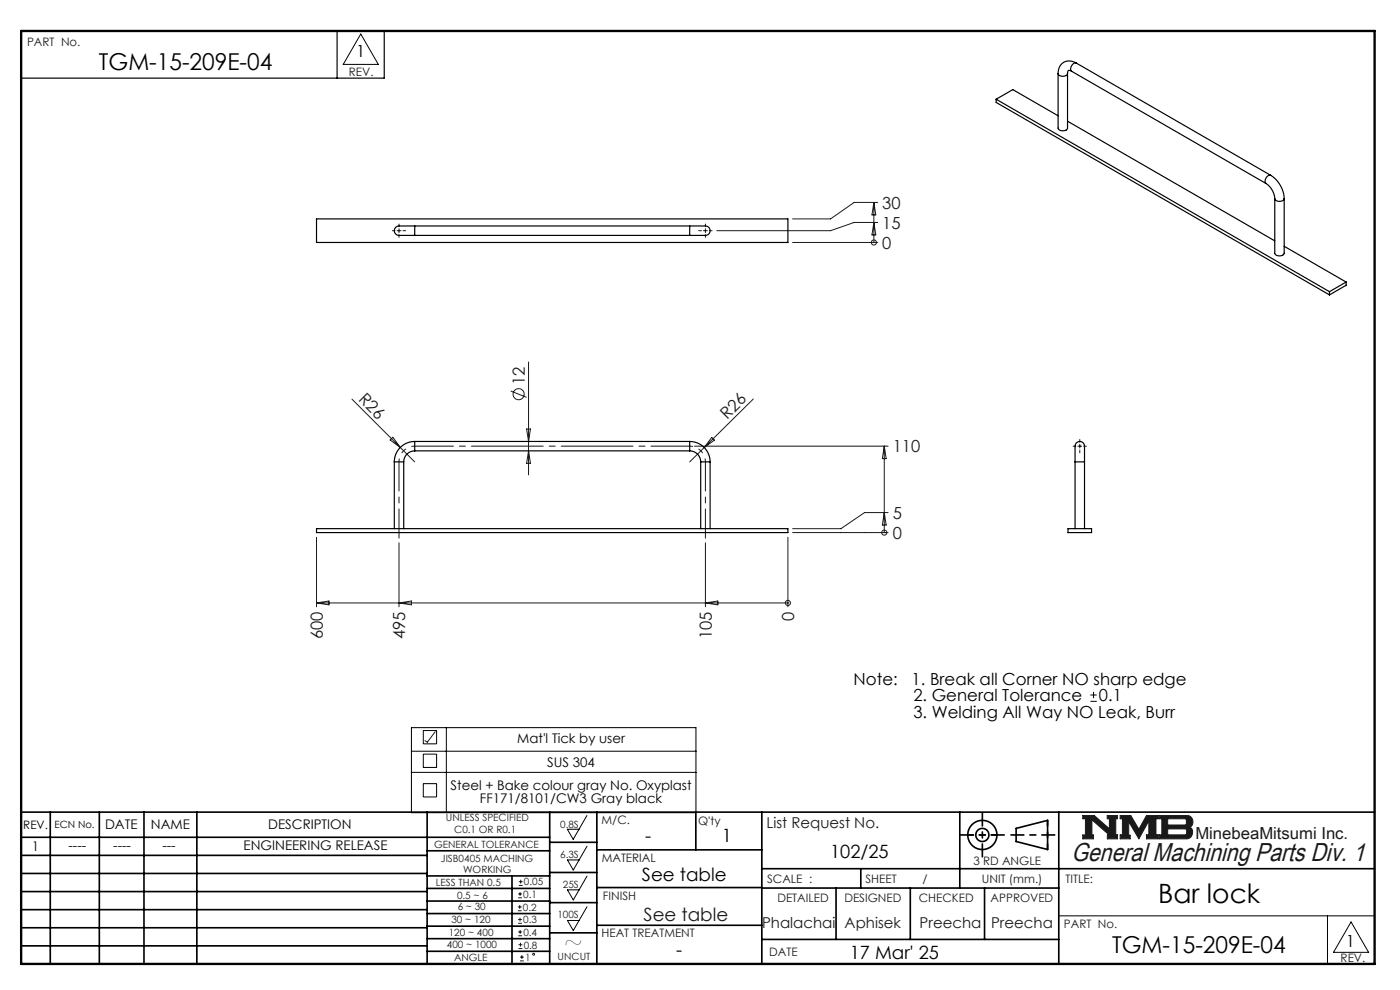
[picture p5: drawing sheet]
<svg xmlns="http://www.w3.org/2000/svg" width="297mm" height="210mm" viewBox="0 0 297 210" stroke-linecap="round" stroke-linejoin="round" font-family="sans-serif">
<g fill="none" stroke="#000" stroke-width=".35">
<path d="M4.5 172.3h287.1M4.5 177.6h112.1M10.7 172.3v32.2M21.1 172.3v32.2M30.5 172.3v32.2M41.8 172.3v32.2M90.6 172.3v32.2M116.6 172.3v32.2M116.6 178.7h10M126.6 172.3v32.2M147.6 172.3v8M161.6 172.3v32.2"/>
<path d="M203.6 172.3v16.1M215.6 175.7l6.6-1.7v6.2l-6.6-1.7zM224.6 172.3v32.2M4.5 185.3h86.1M4.5 181.4h86.1M4.5 189.1h86.1M4.5 193h86.1M4.5 196.8h86.1M90.6 199.1h26M90.6 193.8h26M90.6 188.5h26M90.6 191.1h26"/>
<path d="M90.6 180.5h26M90.6 185.8h26M90.6 196.5h26M108.6 185.8v18.5M116.6 185.1h10M116.6 191.5h10M116.6 197.9h10M126.6 196.3h35M126.6 188.3h35M126.6 180.3h35M161.6 184.3h130M161.6 199.3h63"/>
<path d="M161.6 188.4h63M177.4 188.4v10.9M182.6 184.3v4.1M193.1 188.4v10.9M208.9 188.4v10.9M4.5 200.6h86.1M90.6 201.8h26"/>
<circle cx="208.4" cy="177.1" r="3.1"/>
<circle cx="208.4" cy="177.1" r="1.39"/>
</g>
<path d="M92.3 155.2l-1.6 2.2-.6-.3M229.7 173h2.4l3.3 2.8v-2.1h-.5v-.7h2.2v.7h-.4v3.4h.4v.8h-2.2v-.8h.4l-3.7-3.2v3.2h.4v.8h-2.3v-.8h.6v-3.4h-.6zM237.6 173h2.3l1.7 2.9 1.6-2.9h2.5v.7h-.5v3.4h.5v.8h-2.5v-.8h.5v-3l-2.1 3.8-2.1-3.6v2.9h.3v.7h-2.2v-.8h.5v-3.4h-.5zM245.9 173h6a1.34 1.34 0 0 1 1.1 1 1.34 1.34 0 0 1-.6 1.5 1.33 1.33 0 0 1 .5 1.4 1.33 1.33 0 0 1-1.2 1h-5.8v-.8h.6v-3.4h-.6zM247.7 173.7h3.8l.2 .2v.8l-.3 .3h-3.7zM247.7 175.8h3.8l.2 .3v.7l-.3 .3h-3.7z" fill="none" stroke="#191924" stroke-width=".21"/>
<path d="M76.5 7.2l3.8 6.5h-7.5zM124.5 173l-2.9 5-1.2-2.1h2.4M124.5 179.5l-2.9 5.1-1.2-2.2h2.4M124.5 185.8l-2.9 5.1-1.2-2.1h2.4M124.5 192.3l-2.9 5.1-1.2-2.1h2.4M224.6 194.3h67M281.6 194.3v10.2M286.6 195.6l3.7 6.4h-7.4z" fill="none" stroke="#000" stroke-width=".21"/>
<path d="M4.5 6.6h287.1" fill="none" stroke="#000" stroke-width=".21" stroke-dasharray="6.3 1.3 1.3 1.3" stroke-dashoffset="1.9"/>
<path d="M71.5 6.6v10M81.5 6.6v10h-77" fill="none" stroke="#000" stroke-width=".25"/>
<path d="M205.3 177.1h6.2M222.2 174v6.2" fill="none" stroke="#000" stroke-width=".35" stroke-dasharray="15.2 1.3 1.3 1.3" stroke-dashoffset="14.1"/>
<path d="M203.8 177.1h9.2M208.4 172.5v9.2M214.5 177.1h9.3" fill="none" stroke="#000" stroke-width=".35" stroke-dasharray="15.2 1.3 1.3 1.3" stroke-dashoffset="12.5"/>
<path d="M4.5 6.6h287.1v197.9h-287.1z" fill="none" stroke="#000" stroke-width=".5"/>
<path d="M229.7 173v.7h.6v3.4h-.6v.8h2.3v-.8h-.4v-3.2l3.7 3.2h-.4v.8h2.2v-.8h-.4v-3.4h.4v-.7h-2.2v.7h.5v2.1l-3.3-2.8zM237.6 173v.7h.5v3.4h-.5v.8h2.2v-.7h-.3v-2.9l2.1 3.6 2.1-3.8v3h-.5v.8h2.5v-.8h-.5v-3.4h.5v-.7h-2.5l-1.6 2.9-1.7-2.9zM247.7 175.8h3.8l.2 .3v.7l-.3 .3h-3.7zM245.9 173v.7h.6v3.4h-.6v.8h6.3l.5-.5 .3-.8-.1-.7-.5-.4a1.34 1.34 0 0 0 .6-1.5 1.34 1.34 0 0 0-1.1-1zM247.7 173.7h3.7l.3 .2v.9l-.3 .2h-3.7z" fill-rule="evenodd" fill="#191924"/>
<g fill="none" stroke="#191924" stroke-width=".21">
<path d="M84.2 48.9h.9M84.6 48.5v.9M149.2 48.9h.9M149.6 48.5v.9M168.1 51.4h18.1M185.4 51.4h.1M185.4 42.9v8.5M185.4 47.2l.4 2.6h-.8zM185.4 42.9l.4 2.7h-.8zM186.2 47.2h-5l-5 1.7h-24.1M186.2 42.9h-5l-5 3.5h-8.1M112.1 76.8v23.9"/>
<path d="M74.7 84.7l10.2 10.2M82.8 93.3l.5-.5 1.6 2.1zM84.9 94.9l3.1 3.1M108.3 82.9l3.4 1.4M111.7 91h.8l-.4 2.6zM112.1 95.6l.4 2.7h-.8zM147.3 94.6h41.1M149.4 94.9l-3.1 3.1M151 92.8l.6 .6-2.2 1.5zM159.8 84.6l-10.4 10.3M187.6 94.6v18.4M187.6 94.6l.4 2.7h-.8z"/>
<path d="M228.7 94.6h.8M229.1 94.2v.9M67.1 114v14.7M84.6 115.1v13.6M149.6 115.1v13.6M167.1 114v14.7M168.1 113h20.3M187.6 113h.1M187.6 108.7l.4 2.7h-.8zM188.4 108.7h-5l-5 3.4h-10.3M67.1 127.9h100M67.1 127.9l2.7-.4v.8z"/>
<path d="M84.6 127.9l2.7-.4v.8zM149.6 127.9l2.7-.4v.8zM167.1 127.9h.1M109.9 193.2h.8M109.9 192.4h.8M109.9 195.9h.8M109.9 195h.8M109.9 190.4h.8M109.9 189.6h.8M109.9 198.5h.8M109.9 197.7h.8M110.1 187.8h.8"/>
<path d="M110.1 187h.8M110.3 192v.8M110.3 194.6v.9M110.3 189.2v.8M110.3 197.3v.8M110.4 200v.8M110.5 186.6v.8M110 201.2h.8M110 200.4h.8M110.3 203.8h.8M110.3 203h.8M110.7 202.6v.8"/>
<circle cx="185.4" cy="51.4" r=".54"/>
<circle cx="110" cy="83.6" r="1.18"/>
<circle cx="187.6" cy="113" r=".54"/>
<circle cx="167.1" cy="127.9" r=".54"/>
<circle cx="113.2" cy="202.4" r=".2"/>
</g>
<path d="M87.3 154.3h60.3v18.1h-60.3zM87.3 159.3h60.3M89.8 155h2.8v2.8h-2.8zM89.8 160h2.8v2.8h-2.8zM94.7 154.3v18.1M231.3 148.8h1.4M231.3 147.4h1.4M232 146.8v1.3M87.3 163.8h60.3M89.8 166.2h2.8v2.9h-2.8z" fill="none" stroke="#000" stroke-width=".21"/>
<path d="M88 94.6a3.3 3.3 0 0 0-3.4 3.4M149.6 98a3.3 3.3 0 0 0-3.3-3.4" fill="none" stroke="#191924" stroke-width=".21" stroke-dasharray="15.2 1.3 1.3 1.3" stroke-dashoffset="14.5" stroke-linecap="butt"/>
<path d="M83.8 48.9h-.6M84.6 48.1v-.6M84.6 49.8v.6M85.5 48.9h.6M148.8 48.9h-.6M149.6 48.1v-.6M149.6 49.8v.6M150.5 48.9h.6M228.2 94.6h-.5M229.1 93.8v-.6M229.1 95.5v.6M229.9 94.6h.6" fill="none" stroke="#191924" stroke-width=".21" stroke-dasharray="15.2 1.3 1.3 1.3"/>
<path d="M149.6 98v16.1M84.6 114.1v-16.1" fill="none" stroke="#191924" stroke-width=".21" stroke-dasharray="15.2 1.3 1.3 1.3" stroke-dashoffset="9.1"/>
<path d="M88 94.6h58.3" fill="none" stroke="#191924" stroke-width=".21" stroke-dasharray="15.2 1.3 1.3 1.3" stroke-dashoffset="7"/>
<g fill="none" stroke="#000" stroke-width=".25">
<path d="M224.5 15.6v11.6a1.15 1.15 0 0 0 2 0v-11.6M224.5 15.6a1.15 1.15 0 0 0 2 0M227.3 15.1a.48 .48 0 0 0-.7-.1 .48 .48 0 0 0-.1 .6M227.3 15.1l41.3 23.8M228.3 13.4a2.42 2.42 0 0 0-2.6-.2 2.42 2.42 0 0 0-1.2 2.4M228.3 13.4a1.15 1.15 0 0 0-1 1.7M228.3 13.4l41.3 23.8M211.3 21.1l3.6-2.1 9.6 5.6M211.3 21.1l70.7 40.8M211.3 21.1v.6l70.7 40.9M226.5 25.7l43.9 25.4M268.6 38.9a4.2 4.2 0 0 1 1.8 3.2"/>
<path d="M269.6 37.2a6.2 6.2 0 0 1 2.8 4.9M269.6 37.2a1.15 1.15 0 0 0-1 1.7M67.1 46.4h100v5h-100zM88 47.9h-2.8a1.09 1.09 0 0 0-1.6 1 1.09 1.09 0 0 0 1.6 1h2.8M88 47.9v2M88 47.9h58.3M88 49.9h58.3M146.3 47.9h2.8a1.09 1.09 0 0 1 1.5 1 1.09 1.09 0 0 1-1.5 1h-2.8M146.3 47.9v2M270.4 42.1v11.6a1.15 1.15 0 0 0 2 0v-11.6M272.4 42.1a1.15 1.15 0 0 1-2 0M272.4 52.2l13.2 7.6"/>
<path d="M285.6 59.8l-3.6 2.1M285.6 59.8v.7l-3.6 2.1M282 61.9v.7M83.6 98h2M83.6 98v14.1M85.6 98v14.1M88 95.6a2.33 2.33 0 0 0-2.4 2.4M88 93.6a4.3 4.3 0 0 0-4.4 4.4M88 93.6v2M88 93.6h58.3M88 95.6h58.3M146.3 95.6a2.33 2.33 0 0 1 2.3 2.4"/>
<path d="M146.3 93.6a4.3 4.3 0 0 1 4.3 4.4M146.3 93.6v2M148.6 98h2M148.6 98v14.1M150.6 98v14.1M228.1 98v-2.8a1.09 1.09 0 0 1 1-1.6 1.09 1.09 0 0 1 1 1.6v2.8M228.1 98h2M228.1 98v14.1M230.1 98v14.1M67.1 112.1h100v.9h-100zM226.6 112.1h5v.9h-5z"/>
</g>
<text font-size="5.6" x="245.7" y="191.5">Bar lock</text>
<text font-size="5.5" fill="#191924" x="227.3" y="182.7">General Machining Parts Div. 1</text>
<g font-size="4.9">
<text x="21" y="14.8">TGM-15-209E-04</text>
<text x="119.6" y="201.6">~</text>
<text x="235.9" y="202.1">TGM-15-209E-04</text>
</g>
<g font-size="3.9">
<text x="136.9" y="178.6">-</text>
<text x="153.1" y="178.6">1</text>
<text x="176.1" y="181.9">102/25</text>
<text x="136.2" y="186.8">See table</text>
<text x="143.5" y="202.9">-</text>
<text x="180.3" y="203.4">17 Mar' 25</text>
</g>
<text font-size="3.9" fill="#191924" x="136.5" y="195.3">See table</text>
<g font-size="3.5">
<text x="75.6" y="12.1">1</text>
<text x="181.1" y="145.2">Note:</text>
<text x="193.4" y="145.2">1. Break all Corner NO sharp edge</text>
<text x="193.8" y="148.8">2. General Tolerance</text>
<text x="233.1" y="148.8">0.1</text>
<text x="193.8" y="152.3">3. Welding All Way NO Leak, Burr</text>
<text x="285.5" y="200.9">1</text>
</g>
<g font-size="3.5" fill="#191924">
<text x="187.2" y="44.3">30</text>
<text x="187.2" y="52.8">0</text>
<text x="187.2" y="48.5">15</text>
<text x="111.4" y="81.7" transform="rotate(-90 111.4 81.7)">12</text>
<text x="75.9" y="84.8" transform="rotate(45 75.9 84.8)">R26</text>
<text x="154.3" y="89" transform="rotate(-45 154.3 89)">R26</text>
<text x="189.4" y="96">110</text>
<text x="189.4" y="110.1">5</text>
<text x="189.4" y="114.3">0</text>
<text x="168.5" y="131.6" transform="rotate(-90 168.5 131.6)">0</text>
<text x="68.5" y="135.5" transform="rotate(-90 68.5 135.5)">600</text>
<text x="86" y="135.5" transform="rotate(-90 86 135.5)">495</text>
<text x="151" y="135.5" transform="rotate(-90 151 135.5)">105</text>
<text x="253.6" y="178.1">MinebeaMitsumi Inc.</text>
</g>
<g font-size="3.2" fill="#191924">
<text x="162.6" y="175.5">List Request No.</text>
<text x="161.7" y="196.8">Phalachai</text>
<text x="179.2" y="196.8">Aphisek</text>
<text x="195.1" y="196.8">Preecha</text>
<text x="210.2" y="196.8">Preecha</text>
</g>
<g font-size="2.8">
<text x="109.7" y="157.6">Mat'l Tick by user</text>
<text x="95.6" y="167.5">Steel + Bake colour gray No. Oxyplast</text>
<text x="116.1" y="162.7">SUS 304</text>
<text x="101.8" y="170.3">FF171/8101/CW3 Gray black</text>
<text x="22.3" y="175.9">DATE</text>
<text x="32" y="175.9">NAME</text>
<text x="56.9" y="175.9">DESCRIPTION</text>
<text x="6.8" y="180.6">1</text>
<text x="14.5" y="180.3">----</text>
<text x="24" y="180.3">----</text>
<text x="34.5" y="180.3">---</text>
<text x="51.7" y="180.3">ENGINEERING RELEASE</text>
</g>
<g font-size="2.5" fill="#191924">
<text x="5.7" y="9.8">PART No.</text>
<text x="74" y="16">REV.</text>
<text x="127.6" y="174.8">M/C.</text>
<text x="148.1" y="175.1">Q'ty</text>
<text x="127.6" y="182.8">MATERIAL</text>
<text x="206.5" y="183.6">3 RD ANGLE</text>
<text x="127.9" y="191">FINISH</text>
<text x="162.7" y="187.2">SCALE :</text>
<text x="164.9" y="191.4">DETAILED</text>
<text x="179.1" y="191.4">DESIGNED</text>
<text x="183.6" y="187.2">SHEET</text>
<text x="194.9" y="191.4">CHECKED</text>
<text x="195.7" y="187.2">/</text>
<text x="208.3" y="187.2">UNIT (mm.)</text>
<text x="210.2" y="191.4">APPROVED</text>
<text x="226" y="187.2">TITLE:</text>
<text x="225.7" y="196.8">PART No.</text>
<text x="127.6" y="198.9">HEAT TREATMENT</text>
<text x="163.2" y="202.9">DATE</text>
<text x="284.4" y="204.1">REV.</text>
</g>
<text font-size="2.5" x="4.9" y="175.9">REV.</text>
<text font-size="2.1" x="11.6" y="175.6">ECN No.</text>
<g font-size="2.1" fill="#191924">
<text x="92.1" y="179.9">GENERAL TOLERANCE</text>
<text x="94.6" y="174.2">UNLESS SPECIFIED</text>
<text x="96.4" y="176.8">C0.1 OR R0.1</text>
<text x="118.8" y="175.5">0.8S</text>
<text x="93.5" y="182.9">JISB0405 MACHING</text>
<text x="98.2" y="185.3">WORKING</text>
<text x="118.8" y="181.9">6.3S</text>
<text x="92.5" y="187.9">LESS THAN 0.5</text>
<text x="97" y="190.7">0.5 ~ 6</text>
<text x="111" y="190.4">0.1</text>
<text x="111.2" y="187.8">0.05</text>
<text x="119.4" y="188.4">25S</text>
<text x="95.8" y="195.8">30 ~ 120</text>
<text x="97.1" y="193.1">6 ~ 30</text>
<text x="110.9" y="193.2">0.2</text>
<text x="111" y="195.9">0.3</text>
<text x="118.2" y="194.8">100S</text>
<text x="94.8" y="201.1">400 ~ 1000</text>
<text x="95.2" y="198.5">120 ~ 400</text>
<text x="96.3" y="203.9">ANGLE</text>
<text x="111" y="198.5">0.4</text>
<text x="111.1" y="201.2">0.8</text>
<text x="111.4" y="203.8">1</text>
<text x="118.3" y="203.7">UNCUT</text>
</g>
</svg>
